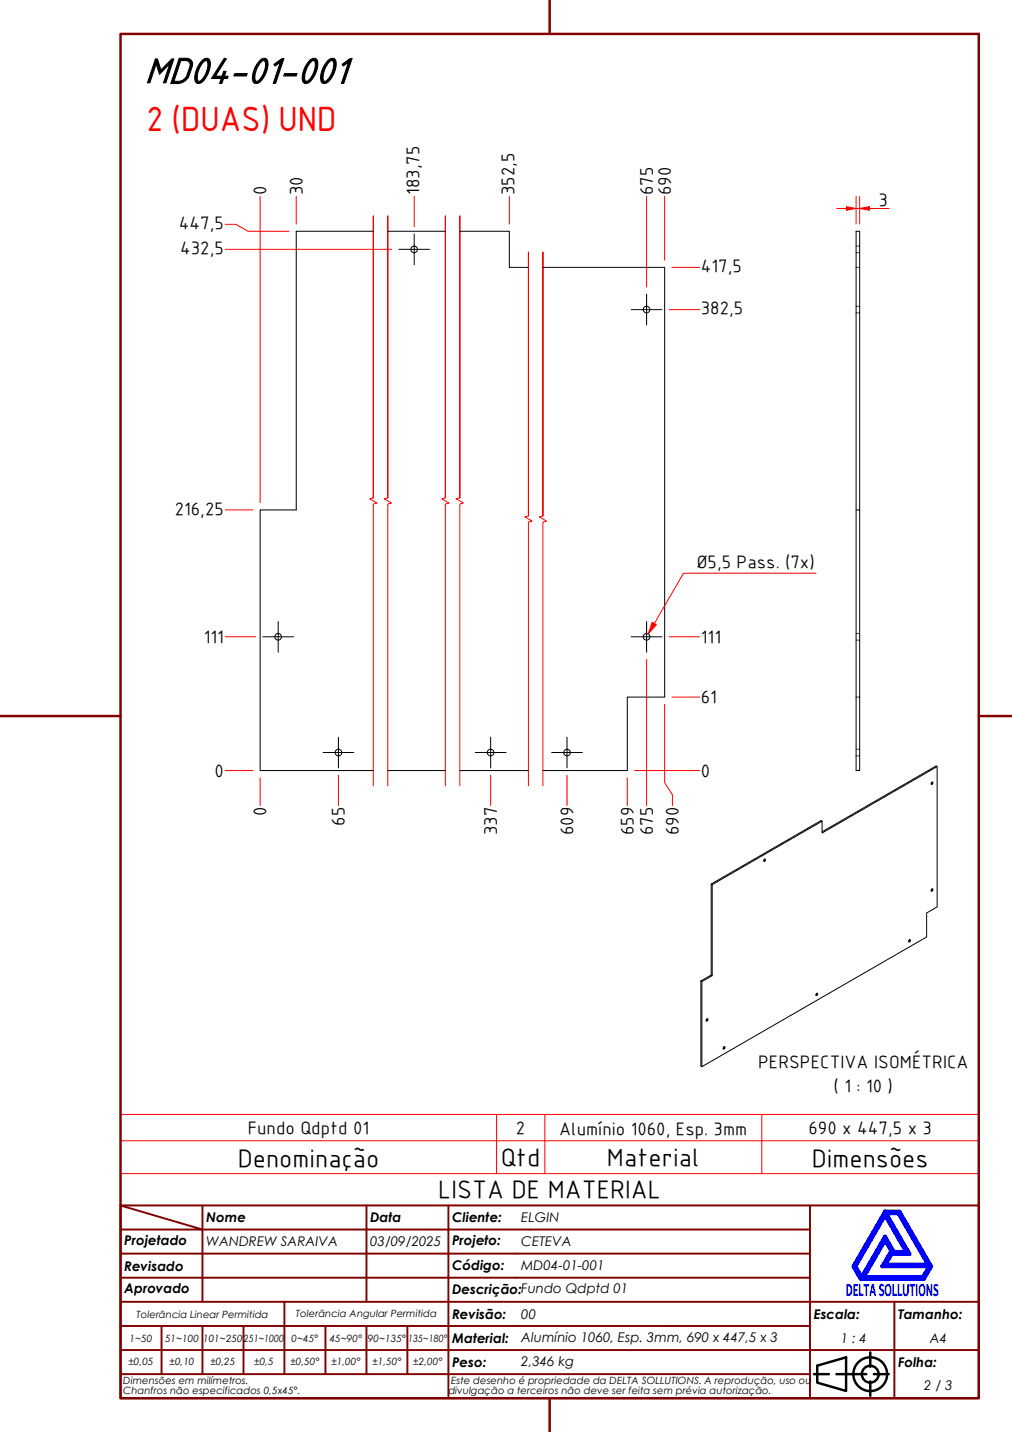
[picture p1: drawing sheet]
<svg xmlns="http://www.w3.org/2000/svg" width="210mm" height="297mm" viewBox="0 0 210 297" stroke-linecap="round" stroke-linejoin="round" font-family="sans-serif">
<!-- layer: Linha Corte (ABNT) -->
<path d="M77.4 103.3v-58.5v58.5l-.7 .2 1.5 .8-.8 .2v58.5M80.4 103.3v-58.5v58.5l-.7 .2 1.5 .8-.8 .2v58.5M92.4 103.3v-58.5v58.5l-.8 .2 1.5 .8-.7 .2v58.5M95.4 103.3v-58.5v58.5l-.8 .2 1.5 .8-.7 .2v58.5M109.6 107v-54.7v54.7l-.7 .2 1.5 .9-.8 .2v54.7M112.6 107v-54.7v54.7l-.7 .2 1.4 .9-.7 .2v54.7" fill="none" stroke="#f00" stroke-width=".21"/>
<!-- layer: Visible (ABNT) -->
<g fill="none" stroke="#000" stroke-width=".21">
<path d="M77.4 48h-16v57.8h-7.4v54h23.4M80.4 48h12M95.4 48h10.2v7.5h4M112.6 55.5h25.3v89.1h-7.8v15.2h-17.5M177.6 105.8h.7v54h-.7v-111.8h.7v57.8M80.4 159.8h12M95.4 159.8h14.2M194.4 159v29.1l-2.2 1.3v5l-46.6 26.9-.2-.2v-17.6M158.5 178.3l.1-.1a.22 .22 0 0 1 .1 .3 .22 .22 0 0 1-.3 0zM158.6 178.2l-.2 .3M170.5 170.3v2.5l23.9-13.8-.2-.1-23.7 13.6M193.3 162.3l-.2 .3"/>
<path d="M193.3 162.2h.1a.22 .22 0 0 1 .1 .4 .22 .22 0 0 1-.4 0zM147.5 183.4l.2 .1v18.9l-.2-.1M147.7 183.5l22.8-13.2-.2-.1-22.8 13.2v18.9l-2.1 1.2M188.6 195l.1-.1a.22 .22 0 0 1 .1 .4 .22 .22 0 0 1-.3 0zM188.6 195l-.1 .3M193.3 184.4l-.2 .3M193.3 184.4h.1a.22 .22 0 0 1 .1 .3 .22 .22 0 0 1-.4 0zM145.4 203.5l.2 .1v17.7M146.6 211.4l.1-.1a.22 .22 0 0 1 .1 .4 .22 .22 0 0 1-.3 0zM146.6 211.4l-.1 .3M147.7 202.4l-2.1 1.2M150.1 217.3l.2-.2a.22 .22 0 0 1 0 .4 .22 .22 0 0 1-.3 0z"/>
<path d="M150.2 217.2l-.2 .3M169.4 206.1l-.2 .3M169.4 206a.2 .2 0 0 1 .2 .3 .21 .21 0 0 1-.4 .1z"/>
<circle cx="85.9" cy="51.7" r=".69"/>
<circle cx="134.1" cy="64.2" r=".69"/>
<circle cx="57.7" cy="132.1" r=".69"/>
<circle cx="134.1" cy="132.1" r=".69"/>
<circle cx="70.2" cy="156.1" r=".69"/>
<circle cx="101.8" cy="156.1" r=".69"/>
<circle cx="117.6" cy="156.1" r=".69"/>
</g>
<!-- layer: Hidden (ABNT) -->
<g fill="none" stroke="#000" stroke-width=".21">
<path d="M177.6 55.5h.2M177.6 52.4h.2M177.6 51h.2M178.1 55.5h.2M178.1 52.4h.2M178.1 51h.2M177.6 64.9h.2M177.6 63.5h.2M178.1 64.9h.2M178.1 63.5h.2M177.6 132.8h.2M177.6 131.4h.2"/>
<path d="M178.1 132.8h.2M178.1 131.4h.2M177.6 144.6h.2M177.6 156.8h.2M177.6 155.4h.2M178.1 144.6h.2M178.1 156.8h.2M178.1 155.4h.2"/>
</g>
<path d="M135.7 129.3l-1.2 2.2M25 236.6h178v-5.4h-178v12.2M103 231.2v12.2M113 231.2v12.2M158 231.2v12.2M203 236.6v6.8h-178M25 243.4v6.6h178v-6.6" fill="none" stroke="#f00" stroke-width=".21"/>
<!-- layer: Borda A3/A4 (ABNT) -->
<path d="M25 7h178v283h-178zM114 0v7M0 148.5h25M203 148.5h7M114 290v7" fill="none" stroke="#800000" stroke-width=".51"/>
<path d="M183.6 257.3l1.2 2.2-1.8 3.2h9.7l-1.3 2.2h-12.2zM183.6 252.1l4.4 7.6h-2.6l-1.8-3.2-4.9 8.4-1.3-2.2zM183.6 251.3h3l6.5 11.4-1.5 2.6h-13.1l-1.5-2.6zM183.8 251.7h2.5l6.2 10.6h-8.8l1.3-2.2h3.7zM185 259.7h.2l-.1 .2z" fill="none" stroke="#00f" stroke-width=".8"/>
<!-- layer: 0 -->
<path d="M178.5 265.3h13.1" fill="none" stroke="#000" stroke-width=".21"/>
<g fill="none" stroke="#800000" stroke-width=".4">
<path d="M25 250l17 5h-17M25 250h178v40h-178zM42 255h34v5h17M42 255v15M42 250v5M76 250v5h17v5M93 250v5h75M168 250v20h-143M25 260h51v10M25 275h17M33.5 275v10M50.5 275h-8.5v10"/>
<path d="M59 270v15h-8.5M67.5 275v10h-8.5M76 275v10h8.5M84.5 275v10M93 275h-42.5v10M93 260v5h-68M93 275v10h75M93 260h75M93 275h75M168 265h-75v10M185.5 270v10h17.5M203 270h-35v10h17.5v10"/>
<path d="M25 285h25.5M25 280h143v10M67.5 285h8.5M84.5 285h8.5v5"/>
</g>
<g fill="none" stroke="#000" stroke-width=".51">
<path d="M168.8 285h3.1M169.5 283.3l6-1.8v7l-6-1.7zM173.5 285h6.2M180.5 280.5v3M180.5 286.5v3M181.3 285h3"/>
<circle cx="180.5" cy="285" r="3.5"/>
<circle cx="180.5" cy="285" r="1.75"/>
</g>
<!-- layer: Marca de centro (ISO) -->
<g fill="none" stroke="#000" stroke-width=".21">
<path d="M82.7 51.7h6.4M85.9 48.5v6.4M130.9 64.2h6.4M134.1 61v6.4M54.5 132.1h6.4M57.7 128.9v6.4M130.9 132.1h6.4M134.1 128.9v6.4M67 156.1h6.4M70.2 152.9v6.4M98.6 156.1h6.4M101.8 152.9v6.4"/>
<path d="M114.4 156.1h6.4M117.6 152.9v6.4"/>
</g>
<g fill="none" stroke="#f00" stroke-width=".21">
<path d="M46.7 51.7h34.5M46.7 46.5h2.2l2.6 1.5h8.4M54 40.7v63.6M61.4 40.7v5.8M85.9 40.7v6.3M105.6 40.7v5.8M134.1 40.7v18.8M137.9 40.7v13.3M139.4 55.5h5.7M138.8 64.2h6.3M46.7 105.8h5.8M46.7 132.1h6.3"/>
<path d="M134.1 136.8v30.3M138.8 132.1h6.3M46.7 159.8h5.8M131.6 159.8h13.5M137.9 146.1v16.3l1.6 2.5v2.2M139.4 144.6h5.7M54 161.3v5.8M70.2 160.8v6.3M101.8 160.8v6.3M117.6 160.8v6.3M130.1 161.3v5.8"/>
</g>
<path d="M135.3 129.1l.8 .5-1.6 1.9z" fill="#f00"/>
<path d="M169.3 118.9h-27.5l-6.1 10.4M135.3 129.1l.8 .5-1.6 1.9z" fill="none" stroke="#f00" stroke-width=".21"/>
<path d="M175.6 43.3h2" fill="none" stroke="#f00" stroke-width=".21"/>
<path d="M175.6 42.9l2 .4-2 .3z" fill="#f00"/>
<path d="M175.6 42.9l2 .4-2 .3zM178.3 43.3h2" fill="none" stroke="#f00" stroke-width=".21"/>
<path d="M178.3 43.3l2-.4v.7z" fill="#f00"/>
<path d="M173.6 43.3h2M177.6 43.3h.7M177.6 40.8v5.7M178.3 43.3l2-.4v.7zM178.3 40.8v5.7M180.3 43.3h4.1" fill="none" stroke="#f00" stroke-width=".21"/>
<text font-size="8.1" x="30" y="17.2">MD04-01-001</text>
<text font-size="7" fill="#f00" x="30.4" y="27.1">2 (DUAS) UND</text>
<g font-size="5.4">
<text x="49.3" y="242">Denominação</text>
<text x="103.9" y="241.8">Qtd</text>
<text x="125.9" y="241.8">Material</text>
<text x="168.4" y="242">Dimensões</text>
<text x="90.9" y="248.5">LISTA DE MATERIAL</text>
</g>
<g font-size="3.9">
<text x="55.2" y="40.5" transform="rotate(-90 55.2 40.5)">0</text>
<text x="62.7" y="40.5" transform="rotate(-90 62.7 40.5)">30</text>
<text x="86.9" y="40.5" transform="rotate(-90 86.9 40.5)">183,75</text>
<text x="106.6" y="40.5" transform="rotate(-90 106.6 40.5)">352,5</text>
<text x="135.4" y="40.5" transform="rotate(-90 135.4 40.5)">675</text>
<text x="139.1" y="40.5" transform="rotate(-90 139.1 40.5)">690</text>
<text x="37.1" y="47.5">447,5</text>
<text x="182.2" y="42.7">3</text>
<text x="37.4" y="52.7">432,5</text>
<text x="145.4" y="56.5">417,5</text>
<text x="145.4" y="65.2">382,5</text>
<text x="36.2" y="106.8">216,25</text>
<text x="144.5" y="117.8">Ø5,5 Pass. (7x)</text>
<text x="42.2" y="133.4">111</text>
<text x="145.4" y="133.4">111</text>
<text x="145.4" y="145.9">61</text>
<text x="44.5" y="161.1">0</text>
<text x="145.4" y="161.1">0</text>
<text x="55.2" y="169.3" transform="rotate(-90 55.2 169.3)">0</text>
<text x="71.5" y="171.3" transform="rotate(-90 71.5 171.3)">65</text>
<text x="103" y="173.2" transform="rotate(-90 103 173.2)">337</text>
<text x="118.9" y="173.2" transform="rotate(-90 118.9 173.2)">609</text>
<text x="131.4" y="173.2" transform="rotate(-90 131.4 173.2)">659</text>
<text x="135.4" y="173.2" transform="rotate(-90 135.4 173.2)">675</text>
<text x="140.7" y="173.2" transform="rotate(-90 140.7 173.2)">690</text>
<text x="157.2" y="221.6">PERSPECTIVA ISOMÉTRICA</text>
<text x="172.9" y="226.6">( 1 : 10 )</text>
<text x="51.4" y="235.2">Fundo Qdptd 01</text>
<text x="107" y="235.2">2</text>
<text x="116" y="235.3">Alumínio 1060, Esp. 3mm</text>
<text x="167.7" y="235.2">690 x 447,5 x 3</text>
</g>
<text font-size="3.9" fill="#00f" x="175.4" y="268.8">DELTASOLLUTIONS</text>
<g font-size="2.8">
<text x="42.8" y="253.5">Nome</text>
<text x="76.8" y="253.5">Data</text>
<text x="93.8" y="253.6">Cliente:</text>
<text x="108.1" y="253.5">ELGIN</text>
<text x="25.8" y="263.6">Revisado</text>
<text x="25.8" y="258.3">Projetado</text>
<text x="42.8" y="258.5">WANDREW SARAIVA</text>
<text x="76.8" y="258.4">03/09/2025</text>
<text x="93.8" y="263.4">Código:</text>
<text x="93.8" y="258.3">Projeto:</text>
<text x="108.1" y="263.5">MD04-01-001</text>
<text x="108.1" y="258.5">CETEVA</text>
<text x="25.8" y="268.3">Aprovado</text>
<text x="93.8" y="268.3">Descrição:Fundo Qdptd 01</text>
<text x="93.8" y="273.6">Revisão:</text>
<text x="108.1" y="273.5">00</text>
<text x="168.8" y="273.5">Escala:</text>
<text x="186.3" y="273.5">Tamanho:</text>
<text x="93.8" y="278.6">Material:</text>
<text x="108.1" y="278.3">Alumínio 1060, Esp. 3mm, 690 x 447,5 x 3</text>
<text x="174.4" y="278.5">1 : 4</text>
<text x="192.8" y="278.6">A4</text>
<text x="93.8" y="283.5">Peso:</text>
<text x="108.1" y="283.3">2,346 kg</text>
<text x="186.3" y="283.5">Folha:</text>
<text x="191.7" y="288.4">2 / 3</text>
</g>
<g font-size="2.1">
<text x="28.3" y="273.3">Tolerância Linear Permitida</text>
<text x="61.4" y="273.1">Tolerância Angular Permitida</text>
<text x="26.9" y="278.3">1~50</text>
<text x="34.2" y="278.3">51~100</text>
<text x="42.1" y="278.3">101~250</text>
<text x="50.5" y="278.3">251~1000</text>
<text x="60.5" y="278.3">0~45°</text>
<text x="68.4" y="278.3">45~90°</text>
<text x="76.3" y="278.3">90~135°</text>
<text x="84.7" y="278.3">135~180°</text>
<text x="25.6" y="287.1">Dimensões em milímetros.</text>
<text x="26.6" y="283.2">±0,05</text>
<text x="35.2" y="283.2">±0,10</text>
<text x="43.6" y="283.2">±0,25</text>
<text x="52.7" y="283.2">±0,5</text>
<text x="60.2" y="283.2">±0,50°</text>
<text x="68.7" y="283.2">±1,00°</text>
<text x="77.2" y="283.2">±1,50°</text>
<text x="85.7" y="283.2">±2,00°</text>
<text x="93.6" y="287.1">Este desenho é propriedade da DELTA SOLLUTIONS. A reprodução, uso ou</text>
<text x="25.6" y="289.2">Chanfros não especificados 0,5x45°.</text>
<text x="93" y="289.2">divulgação a terceiros não deve ser feita sem prévia autorização.</text>
</g>
</svg>
